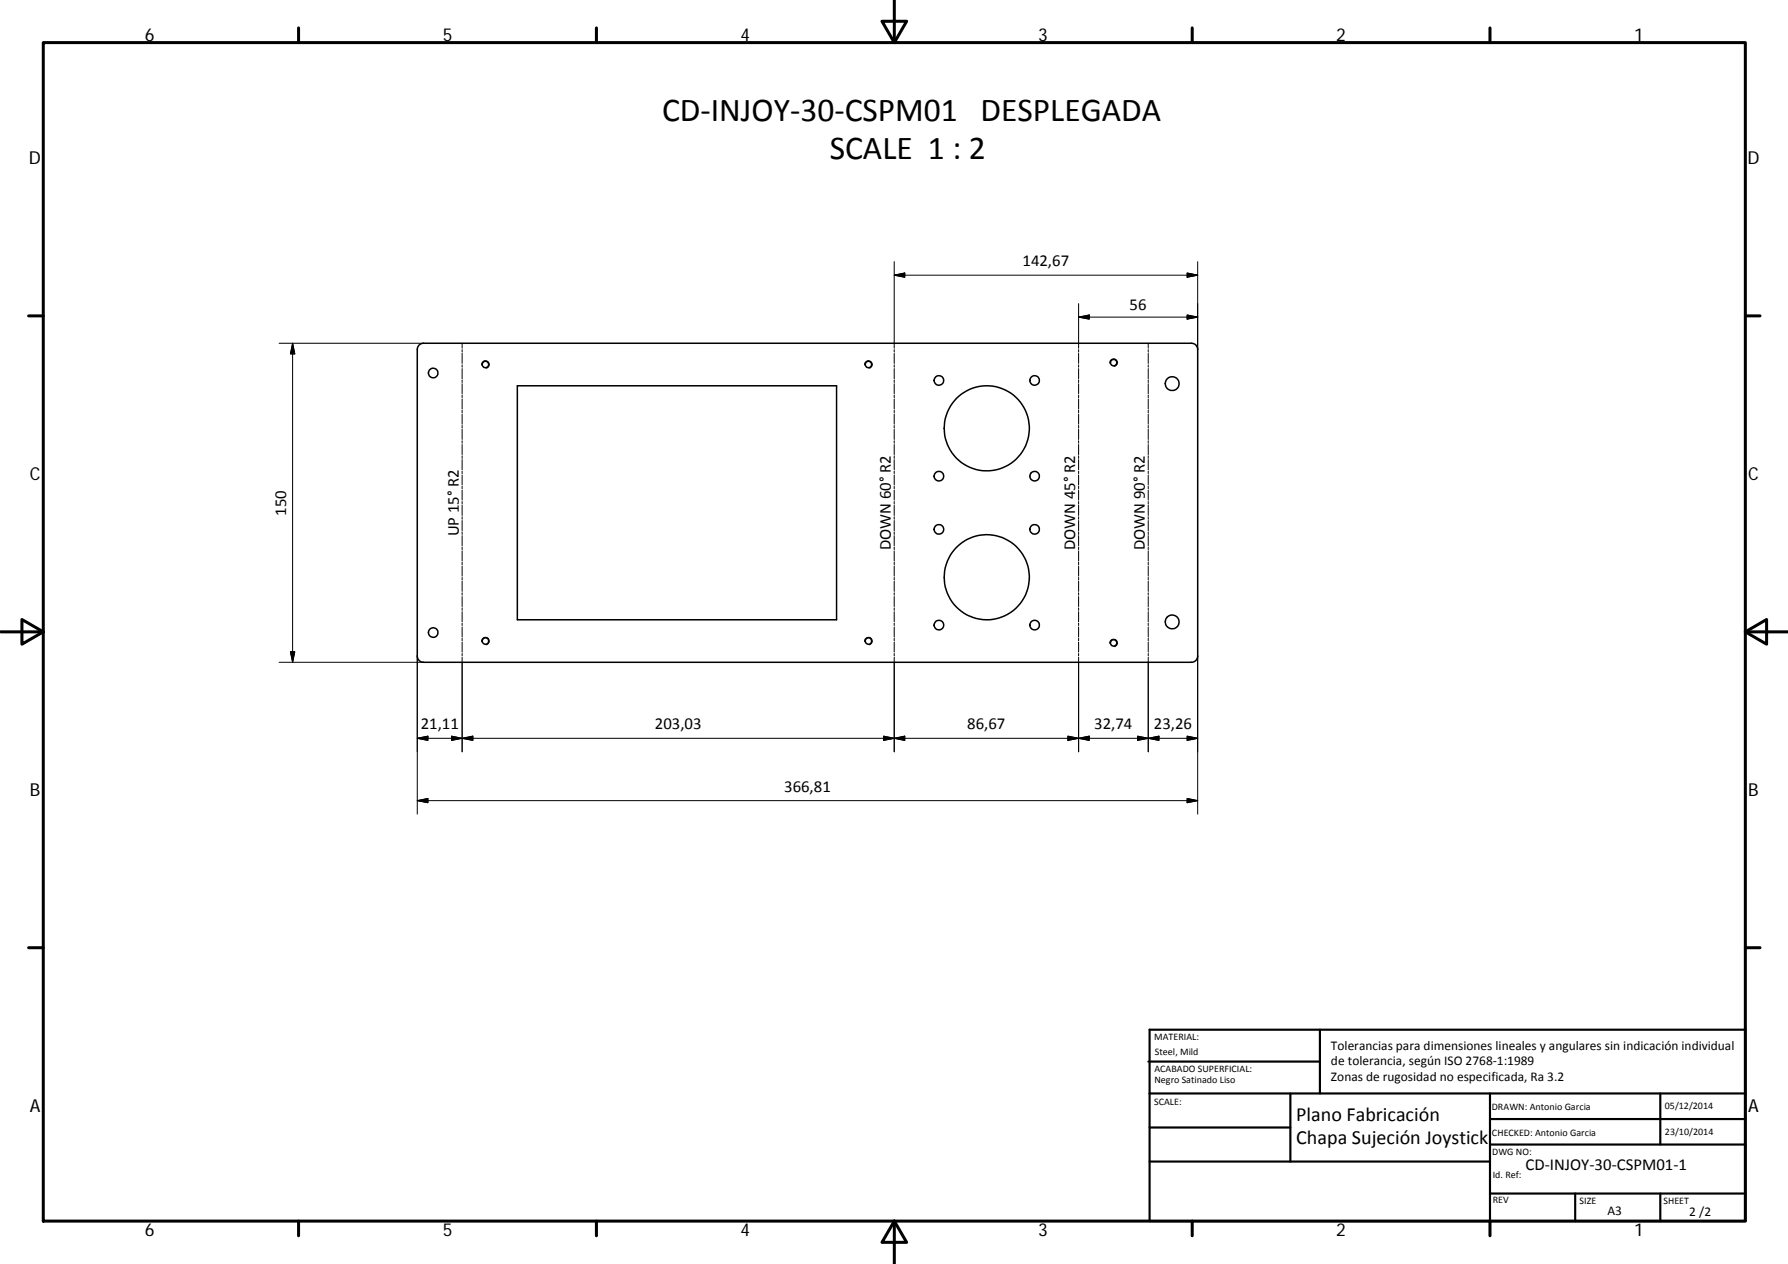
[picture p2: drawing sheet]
<svg xmlns="http://www.w3.org/2000/svg" width="420mm" height="297mm" viewBox="0 0 420 297" stroke-linecap="round" stroke-linejoin="round" font-family="sans-serif">
<g fill="none" stroke="#000" stroke-width=".36">
<path d="M98.5 81.1l.5-.3 .6-.1h180.4a1.45 1.45 0 0 1 1.4 1.5v71.9a1.45 1.45 0 0 1-1.4 1.5h-180.4a1.45 1.45 0 0 1-1.5-1.5v-71.9l.1-.6zM121.6 90.7h75v54.9h-75z"/>
<circle cx="101.8" cy="87.7" r="1.13"/>
<circle cx="114.1" cy="85.7" r=".75"/>
<circle cx="204.1" cy="85.7" r=".74"/>
<circle cx="220.6" cy="89.4" r="1.12"/>
<circle cx="243.1" cy="89.4" r="1.11"/>
<circle cx="261.7" cy="85.2" r=".76"/>
<circle cx="275.5" cy="90.2" r="1.63"/>
<circle cx="220.6" cy="111.9" r="1.13"/>
<circle cx="231.9" cy="100.7" r="10"/>
<circle cx="243.1" cy="111.9" r="1.13"/>
<circle cx="220.6" cy="124.4" r="1.13"/>
<circle cx="231.9" cy="135.7" r="10"/>
<circle cx="243.1" cy="124.4" r="1.12"/>
<circle cx="101.8" cy="148.7" r="1.13"/>
<circle cx="114.1" cy="150.6" r=".76"/>
<circle cx="204.1" cy="150.6" r=".76"/>
<circle cx="220.6" cy="146.9" r="1.13"/>
<circle cx="243.1" cy="146.9" r="1.12"/>
<circle cx="261.7" cy="151.1" r=".74"/>
<circle cx="275.4" cy="146.2" r="1.63"/>
</g>
<path d="M113.2 85.8a.88 .88 0 0 1 .7-1 .88 .88 0 0 1 1 .7 .88 .88 0 0 1-.7 1M203.2 85.8a.88 .88 0 0 1 .7-1 .88 .88 0 0 1 1 .7 .88 .88 0 0 1-.7 1M260.8 85.4a.89 .89 0 0 1 .8-1 .89 .89 0 0 1 1 .7 .89 .89 0 0 1-.8 1M113.2 150.8a.89 .89 0 0 1 .7-1 .89 .89 0 0 1 1.1 .7 .89 .89 0 0 1-.8 1M203.2 150.8a.89 .89 0 0 1 .7-1 .89 .89 0 0 1 1.1 .7 .89 .89 0 0 1-.8 1M260.8 151.2a.88 .88 0 0 1 .7-1 .88 .88 0 0 1 1.1 .7 .88 .88 0 0 1-.8 1.1" fill="none" stroke="#000" stroke-width=".25"/>
<g fill="none" stroke="#000" stroke-width=".23">
<path d="M210.1 64.7h71.3M210.1 64.7l2.5-.5v1zM210.1 61.5v20.3M253.5 71.4v10.4M253.5 74.5l2.5-.5v1zM253.5 74.5h27.9M279 74l2.4 .5-2.4 .5zM279 64.2l2.4 .5-2.4 .5zM281.4 61.5v20.7M65.6 80.7h34M68.8 80.7v74.9M68.8 80.7l.5 2.5h-1z"/>
<path d="M108.6 80.7v1.1M108.6 82.1v.6M108.6 83v2.4M108.6 85.7v.6M108.6 86.6v2.4M108.6 89.3v.6M108.6 90.2v2.4M108.6 92.9v.6M108.6 93.7v2.4M108.6 96.4v.6M108.6 97.3v2.4M108.6 100v.6"/>
<path d="M210.1 82.1v.6M210.1 83v2.4M210.1 85.7v.6M210.1 86.6v2.4M210.1 89.3v.6M210.1 90.2v2.4M210.1 92.9v.6M210.1 93.7v2.4M210.1 96.4v.6M210.1 97.3v2.4M210.1 100v.6M253.5 82.1v.6"/>
<path d="M253.5 83v2.4M253.5 85.7v.6M253.5 86.6v2.4M253.5 89.3v.6M253.5 90.2v2.4M253.5 92.9v.6M253.5 93.7v2.4M253.5 96.4v.6M253.5 97.3v2.4M253.5 100v.6M269.8 80.7v1.1M269.8 82.1v.6"/>
<path d="M269.8 83v2.4M269.8 85.7v.6M269.8 86.6v2.4M269.8 89.3v.6M269.8 90.2v2.4M269.8 92.9v.6M269.8 93.7v2.4M269.8 96.4v.6M269.8 97.3v2.4M269.8 100v.6M108.6 100.9v2.4M108.6 103.6v.6"/>
<path d="M108.6 104.5v2.3M108.6 107.1v.6M108.6 108v2.4M108.6 110.7v.6M108.6 111.6v2.4M108.6 114.3v.6M108.6 115.2v2.3M108.6 117.9v.6M108.6 118.7v2.4M210.1 100.9v2.4M210.1 103.6v.6M210.1 104.5v2.3"/>
<path d="M210.1 107.1v.6M210.1 108v2.4M210.1 110.7v.6M210.1 111.6v2.4M210.1 114.3v.6M210.1 115.2v2.3M210.1 117.9v.6M210.1 118.7v2.4M253.5 100.9v2.4M253.5 103.6v.6M253.5 104.5v2.3M253.5 107.1v.6"/>
<path d="M253.5 108v2.4M253.5 110.7v.6M253.5 111.6v2.4M253.5 114.3v.6M253.5 115.2v2.3M253.5 117.9v.6M253.5 118.7v2.4M269.8 100.9v2.4M269.8 103.6v.6M269.8 104.5v2.3M269.8 107.1v.6M269.8 108v2.4"/>
<path d="M269.8 110.7v.6M269.8 111.6v2.4M269.8 114.3v.6M269.8 115.2v2.3M269.8 117.9v.6M269.8 118.7v2.4M108.6 121.4v.6M108.6 122.3v2.4M108.6 125v.6M108.6 125.9v2.4M108.6 128.6v.6M108.6 129.5v2.3"/>
<path d="M108.6 132.1v.6M108.6 133v2.4M108.6 135.7v.6M108.6 136.6v2.4M108.6 139.3v.6M210.1 121.4v.6M210.1 122.3v2.4M210.1 125v.6M210.1 125.9v2.4M210.1 128.6v.6M210.1 129.5v2.3M210.1 132.1v.6"/>
<path d="M210.1 133v2.4M210.1 135.7v.6M210.1 136.6v2.4M210.1 139.3v.6M253.5 121.4v.6M253.5 122.3v2.4M253.5 125v.6M253.5 125.9v2.4M253.5 128.6v.6M253.5 129.5v2.3M253.5 132.1v.6M253.5 133v2.4"/>
<path d="M253.5 135.7v.6M253.5 136.6v2.4M253.5 139.3v.6M269.8 121.4v.6M269.8 122.3v2.4M269.8 125v.6M269.8 125.9v2.4M269.8 128.6v.6M269.8 129.5v2.3M269.8 132.1v.6M269.8 133v2.4M269.8 135.7v.6"/>
<path d="M269.8 136.6v2.4M269.8 139.3v.6M65.6 155.6h34M68.3 153.2h1l-.5 2.4zM98.1 154.1v37.2M108.6 140.2v2.4M108.6 142.9v.5M108.6 143.7v2.4M108.6 146.4v.6M108.6 147.3v2.4M108.6 150v.6M108.6 150.9v2.3"/>
<path d="M108.6 153.6v.5M108.6 154.5v22.2M210.1 140.2v2.4M210.1 142.9v.5M210.1 143.7v2.4M210.1 146.4v.6M210.1 147.3v2.4M210.1 150v.6M210.1 150.9v2.3M210.1 153.6v.5M210.1 154.5v22.2M253.5 140.2v2.4"/>
<path d="M253.5 142.9v.5M253.5 143.7v2.4M253.5 146.4v.6M253.5 147.3v2.4M253.5 150v.6M253.5 150.9v2.3M253.5 153.6v.5M253.5 154.5v22.2M269.8 140.2v2.4M269.8 142.9v.5M269.8 143.7v2.4M269.8 146.4v.6"/>
<path d="M269.8 147.3v2.4M269.8 150v.6M269.8 150.9v2.3M269.8 153.6v.5M269.8 154.5v22.2M281.4 154.1v37.2M98.1 173.5l2.5-.5v1zM98.1 173.5h183.3M106.1 173l2.5 .5-2.5 .5zM108.6 173.5l2.5-.5v1zM207.6 173l2.5 .5-2.5 .5zM210.1 173.5l2.5-.5v1z"/>
<path d="M250.9 173l2.6 .5-2.6 .5zM253.5 173.5l2.5-.5v1zM267.3 173l2.5 .5-2.5 .5zM269.8 173.5l2.5-.5v1zM279 173l2.4 .5-2.4 .5zM98.1 188.2l2.5-.6v1zM98.1 188.2h183.3M279 187.6l2.4 .6-2.4 .4z"/>
</g>
<g fill="none" stroke="#000" stroke-width=".71">
<path d="M10.2 10h399.9v277h-399.9zM70.2 6.6v3.4M140.2 6.6v3.4M207.3 5h5.8l-2.9 5zM210.2 0v10M280.2 6.6v3.4M350.1 6.6v3.4M6.7 74.2h3.5M410.1 74.2h3.5M.2 148.5h10M5.2 145.6l5 2.9-5 2.9zM410.1 148.5l5-2.9v5.8z"/>
<path d="M410.1 148.5h10M6.7 222.7h3.5M410.1 222.7h3.5M70.2 287v3.4M140.2 287v3.4M210.2 287l2.9 5h-5.8zM210.2 287v10M280.2 287v3.4M350.1 287v3.4"/>
</g>
<g fill="none" stroke="#000" stroke-width=".51">
<path d="M269.8 249.5h40.4M270.1 242h140v45h-140zM270.1 257h140M303.2 257v16M310.2 242v15M350.1 257v30M390.2 257v12M270.1 265h33.1M270.1 273h80M350.1 269h60M350.1 263h60M350.1 280.5h60"/>
<path d="M370.2 280.5v6.5M390.2 280.5v6.5"/>
</g>
<g fill="#000" stroke="#000" stroke-width=".23">
<path d="M210.1 64.7l2.5-.5v1zM253.5 74.5l2.5-.5v1zM279 74l2.4 .5-2.4 .5zM279 64.2l2.4 .5-2.4 .5zM68.8 80.7l.5 2.5h-1zM68.3 153.2h1l-.5 2.4zM98.1 173.5l2.5-.5v1zM106.1 173l2.5 .5-2.5 .5zM108.6 173.5l2.5-.5v1zM207.6 173l2.5 .5-2.5 .5zM210.1 173.5l2.5-.5v1zM250.9 173l2.6 .5-2.6 .5z"/>
<path d="M253.5 173.5l2.5-.5v1zM267.3 173l2.5 .5-2.5 .5zM269.8 173.5l2.5-.5v1zM279 173l2.4 .5-2.4 .5zM98.1 188.2l2.5-.6v1zM279 187.6l2.4 .6-2.4 .4z"/>
</g>
<g font-size="7.9">
<text x="155.6" y="28.4">CD‐INJOY‐30‐CSPM01 DESPLEGADA</text>
<text x="195" y="37.4">SCALE 1 : 2</text>
</g>
<g font-size="4.7">
<text x="304.6" y="263.5">Plano Fabricación</text>
<text x="304.6" y="268.9">Chapa Sujeción Joystick</text>
</g>
<g font-size="4.2">
<text x="34" y="9.6">6</text>
<text x="104" y="9.6">5</text>
<text x="174" y="9.6">4</text>
<text x="244" y="9.6">3</text>
<text x="314" y="9.6">2</text>
<text x="384" y="9.6">1</text>
<text x="6.8" y="38.7">D</text>
<text x="410.6" y="38.7">D</text>
<text x="7" y="112.9">C</text>
<text x="410.8" y="112.9">C</text>
<text x="7" y="187.1">B</text>
<text x="410.8" y="187.1">B</text>
<text x="7" y="261.3">A</text>
<text x="410.8" y="261.3">A</text>
<text x="34" y="290.4">6</text>
<text x="104" y="290.4">5</text>
<text x="174" y="290.4">4</text>
<text x="244" y="290.4">3</text>
<text x="314" y="290.4">2</text>
<text x="384" y="290.4">1</text>
</g>
<g font-size="3.9">
<text x="240.3" y="62.6">142,67</text>
<text x="265.4" y="73">56</text>
<text x="67.2" y="121.2" transform="rotate(-90 67.2 121.2)">150</text>
<text x="107.8" y="126" transform="rotate(-90 107.8 126)">UP 15° R2</text>
<text x="209.3" y="129.3" transform="rotate(-90 209.3 129.3)">DOWN 60° R2</text>
<text x="252.7" y="129.3" transform="rotate(-90 252.7 129.3)">DOWN 45° R2</text>
<text x="269" y="129.3" transform="rotate(-90 269 129.3)">DOWN 90° R2</text>
<text x="98.9" y="171.4">21,11</text>
<text x="153.9" y="171.4">203,03</text>
<text x="227.3" y="171.4">86,67</text>
<text x="257.1" y="171.4">32,74</text>
<text x="271.1" y="171.4">23,26</text>
<text x="184.3" y="186.1">366,81</text>
<text x="358.5" y="274.9">CD‐INJOY‐30‐CSPM01‐1</text>
</g>
<g font-size="3.1">
<text x="312.8" y="246.8">Tolerancias para dimensiones lineales y angulares sin indicación individual</text>
<text x="312.8" y="250.4">de tolerancia, según ISO 2768‐1:1989</text>
<text x="312.8" y="254">Zonas de rugosidad no especificada, Ra 3.2</text>
<text x="377.7" y="285.6">A3</text>
<text x="397" y="285.8">2 /2</text>
</g>
<g font-size="2.4">
<text x="271.2" y="244.4">MATERIAL:</text>
<text x="271.3" y="251.9">ACABADO SUPERFICIAL:</text>
<text x="271.4" y="247.9">Steel, Mild</text>
<text x="271.3" y="254.6">Negro Satinado Liso</text>
<text x="271.2" y="259.7">SCALE:</text>
<text x="350.6" y="260.9">DRAWN: Antonio Garcia</text>
<text x="391.2" y="260.6">05/12/2014</text>
<text x="350.6" y="267">CHECKED: Antonio Garcia</text>
<text x="391.2" y="266.6">23/10/2014</text>
<text x="350.6" y="271.4">DWG NO:</text>
<text x="350.8" y="276.8">Id. Ref:</text>
<text x="350.8" y="282.8">REV</text>
<text x="371.2" y="282.9">SIZE</text>
<text x="390.9" y="282.9">SHEET</text>
</g>
</svg>
